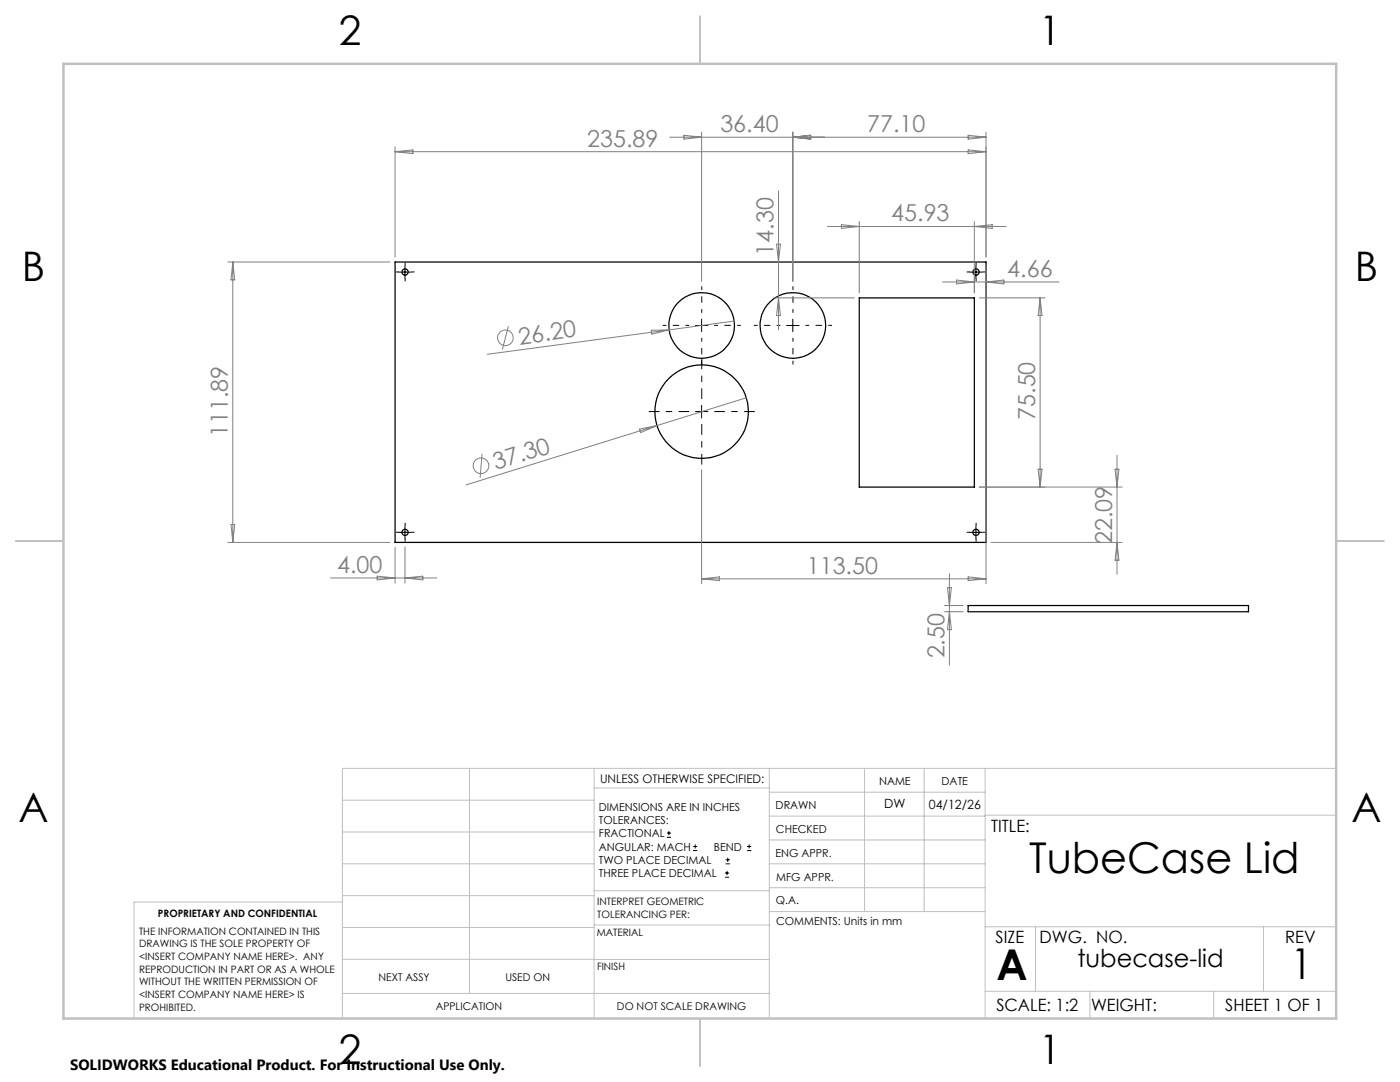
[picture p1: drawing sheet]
<svg xmlns="http://www.w3.org/2000/svg" width="279mm" height="216mm" viewBox="0 0 279 216" stroke-linecap="round" stroke-linejoin="round" font-family="sans-serif">
<g fill="none" stroke="#000" stroke-width=".25">
<path d="M78.8 52.3h118v55.9h-118zM171.5 59.4h23v37.8h-23zM193.2 120.8h56v1.3h-56z"/>
<circle cx="80.8" cy="54.3" r=".62"/>
<circle cx="194.8" cy="54.3" r=".62"/>
<circle cx="140" cy="65" r="6.6"/>
<circle cx="158.2" cy="65" r="6.6"/>
<circle cx="140" cy="82.2" r="9.3"/>
<circle cx="80.9" cy="106.2" r=".63"/>
<circle cx="194.8" cy="106.2" r=".63"/>
</g>
<g fill="none" stroke="#808080" stroke-width=".2">
<path d="M78.8 29.3v22M78.8 30.3h118M78.8 30.3l3.6-.4v.8zM133.7 27.4h63.1M136.5 27l3.5 .4-3.5 .4zM140 26.4v29.7M155.4 38.1v27.7M158.2 26.4v29.7M158.2 27.4l3.6-.4v.8zM193.2 27l3.6 .4-3.6 .4zM193.2 29.9l3.6 .4-3.6 .4zM196.8 26.4v24.9"/>
<path d="M45.5 52.3h32.3M46.5 52.3v55.9M46.5 52.3l.3 3.5h-.7zM154.4 59.4h16.1M155 48.7h.8l-.4 3.6zM155.4 59.4l.4 3.6h-.8zM165.1 45.2h35.7M167.9 44.8l3.6 .4-3.6 .4zM171.5 44.2v14.2M188.1 56.3h23.2M190.9 55.9l3.6 .4-3.6 .4zM194.5 44.2v14.2"/>
<path d="M194.5 45.2l3.5-.4v.8zM195.4 59.4h13.2M196.8 53.3v63.2M196.8 56.3l3.5-.4v.8zM207.6 59.4v37.8M207.6 59.4l.4 3.6h-.8zM101.5 65.1l-1.2 4.6M130 65.9l3.5-.1-3.4 .9zM146.5 64.1l-49.2 6.6M148.9 79.4l-55.9 17.4M96.2 90.6l-.4 4.7M127.6 85.6l3.5-.7-3.3 1.4z"/>
<path d="M140 93.7v22.8M195.4 97.2h28.5M207.2 93.6h.8l-.4 3.6zM222.5 93.6h.8l-.4 3.6zM222.9 90.8v23.8M45.5 108.2h32.3M46.1 104.7h.7l-.3 3.5zM66 115.3h21.2M75.3 115l3.5 .3-3.5 .4zM78.8 109.2v7.1M80.8 109.1v7.2M80.8 115.3l3.6-.3v.7z"/>
<path d="M140 115.5h56.8M140 115.5l3.6-.4v.8zM189.1 117.3h.8l-.4 3.5zM189.5 114.5v18.2M193.2 115.1l3.6 .4-3.6 .4zM197.8 108.2h26.1M222.9 108.2l.4 3.6h-.8zM188.5 120.8h3.7M188.5 122.1h3.7M189.5 122.1l.4 3.5h-.8z"/>
<circle cx="100.9" cy="67.4" r="1.56"/>
<circle cx="96" cy="92.9" r="1.56"/>
</g>
<g fill="none" stroke="#000" stroke-width=".2">
<path d="M79.6 54.3h2.5M80.8 53v2.5M193.5 54.3h2.5M194.8 53v2.5M138.8 64.9h2.5M140 63.7v2.5M157 64.9h2.5M158.2 63.7v2.5M138.8 82.1h2.5M140 80.9v2.5M79.6 106.2h2.5M80.8 105v2.5"/>
<path d="M193.5 106.2h2.5M194.8 105v2.5M133.1 167.1h.8M133.1 166.2h.8M133.5 165.8v.9M138.3 169.7h.8M138.3 168.9h.8M138.7 168.5v.8M144.7 175h.8M144.7 174.2h.8M144.8 172.4h.9M144.8 171.6h.9"/>
<path d="M145.1 173.8v.8M145.2 171.1v.9M149.1 169.7h.8M149.1 168.9h.8M149.5 168.5v.8"/>
</g>
<g fill="none" stroke="#000" stroke-width=".2" stroke-dasharray="15.2 1.3 1.3 1.3" stroke-linecap="butt">
<path d="M79.6 54.3h-.6M80.9 53v-.6M80.9 55.5v.6M82.1 54.3h.6M193.5 54.3h-.6M194.8 53v-.6M194.8 55.5v.6M196 54.3h.7M79.6 106.2h-.6M80.9 105v-.7M80.9 107.5v.6M82.1 106.2h.6"/>
<path d="M193.5 106.2h-.6M194.8 105v-.7M194.8 107.5v.6M196 106.2h.7"/>
</g>
<path d="M140 79.6v-8.1M137.5 82.1h-8M140 84.6v8.1M142.5 82.1h8.1" fill="none" stroke="#000" stroke-width=".2" stroke-dasharray="15.2 1.3 1.3 1.3" stroke-dashoffset="13.1" stroke-linecap="butt"/>
<path d="M137.5 64.9h-5.3M140 62.4v-5.3M140 67.4v5.3M142.5 64.9h5.3M155.7 64.9h-5.3M158.2 62.4v-5.3M158.2 67.4v5.3M160.7 64.9h5.3" fill="none" stroke="#000" stroke-width=".2" stroke-dasharray="15.2 1.3 1.3 1.3" stroke-dashoffset="14.5" stroke-linecap="butt"/>
<g fill="none" stroke="#c0c0c0" stroke-width=".2">
<path d="M68.3 159.7h50.3M93.7 153.3v44.9M118.6 153.3v49.9M118.6 157.2h34.9M153.5 153.3v49.9M153.5 158.1h43.1M172.5 153.3v28.6M184.4 153.3v28.6M196.6 153.3v49.9M266.7 153.3h-198.4v49.9M68.3 178.7h50.3M68.3 172.4h50.3"/>
<path d="M68.3 166h50.3M68.3 180h-41.6v23.2M118.6 177.7h35M153.5 167.6h43.1M153.5 162.8h43.1M153.5 172.4h43.1M153.5 177.1h43.1M196.6 162.7h70.1M68.3 198.2h85.2M68.3 191.4l85.2 .1M68.3 185.1h50.3M118.6 184.6h35"/>
<path d="M153.6 181.9h43M196.6 197.8h70.1M196.6 184.9h70.1M206.7 184.9v12.9M217.5 197.8v5.4M242.2 197.8v5.4M252.2 184.9v12.9"/>
</g>
<path d="M139.7 3.2v9.5M3.1 107.9h9.6M266.7 107.9h9.5M139.7 203.2v9.6" fill="none" stroke="#c0c0c0" stroke-width=".25"/>
<path d="M12.7 12.7h254v190.5h-254z" fill="none" stroke="#c0c0c0" stroke-width=".5"/>
<g font-size="8.5">
<text x="205.4" y="174.2">TubeCase Lid</text>
<text x="198.9" y="195.5">A</text>
<text x="257.6" y="195.4">1</text>
</g>
<g font-size="8.1">
<text x="67.6" y="8.9">2</text>
<text x="207.3" y="8.9">1</text>
<text x="4.4" y="56.2">B</text>
<text x="270.4" y="56.2">B</text>
<text x="3.7" y="164.1">A</text>
<text x="269.7" y="164.1">A</text>
<text x="67.6" y="212.4">2</text>
<text x="207.3" y="212.4">1</text>
</g>
<text font-size="4.9" x="215" y="193">tubecase-lid</text>
<g font-size="4.7" fill="#808080">
<text x="117.2" y="29.2">235.89</text>
<text x="143.8" y="26.3">36.40</text>
<text x="173.1" y="26.3">77.10</text>
<text x="177.9" y="44.2">45.93</text>
<text x="154.4" y="51" transform="rotate(-90 154.4 51)">14.30</text>
<text x="201" y="55.2">4.66</text>
<text x="103.6" y="68.7" transform="rotate(-8 103.6 68.7)">26.20</text>
<text x="206.6" y="83.8" transform="rotate(-90 206.6 83.8)">75.50</text>
<text x="45.5" y="87.2" transform="rotate(-90 45.5 87.2)">111.89</text>
<text x="99" y="93.8" transform="rotate(-17 99 93.8)">37.30</text>
<text x="221.9" y="108.6" transform="rotate(-90 221.9 108.6)">22.09</text>
<text x="67.3" y="114.3">4.00</text>
<text x="161" y="114.5">113.50</text>
<text x="188.5" y="131.4" transform="rotate(-90 188.5 131.4)">2.50</text>
</g>
<g font-size="3.4">
<text x="197.8" y="166">TITLE:</text>
<text x="198.7" y="188.1">SIZE</text>
<text x="207.5" y="188.1">DWG. NO.</text>
<text x="256.5" y="188.2">REV</text>
<text x="198.8" y="201.7">SCALE: 1:2</text>
<text x="217.7" y="201.8">WEIGHT:</text>
<text x="244.5" y="201.7">SHEET 1 OF 1</text>
</g>
<text font-size="3" x="14" y="213.5">SOLIDWORKS Educational Product. For Instructional Use Only.</text>
<g font-size="2.5">
<text x="176.5" y="161.3">DW</text>
<text x="185.4" y="161.4">04/12/26</text>
</g>
<text font-size="2.4" x="119.8" y="156.2">UNLESS OTHERWISE SPECIFIED:</text>
<g font-size="2.2">
<text x="119.5" y="161.8">DIMENSIONS ARE IN INCHES</text>
<text x="154.8" y="161.4">DRAWN</text>
<text x="175.4" y="156.6">NAME</text>
<text x="187.9" y="156.7">DATE</text>
<text x="119.5" y="164.4">TOLERANCES:</text>
<text x="119.5" y="167.1">FRACTIONAL</text>
<text x="154.9" y="166.3">CHECKED</text>
<text x="119.5" y="169.7">ANGULAR: MACH</text>
<text x="119.5" y="172.4">TWO PLACE DECIMAL</text>
<text x="142.5" y="169.7">BEND</text>
<text x="154.8" y="170.9">ENG APPR.</text>
<text x="119.5" y="175">THREE PLACE DECIMAL</text>
<text x="154.9" y="175.7">MFG APPR.</text>
<text x="154.9" y="180.4">Q.A.</text>
<text x="154.9" y="184.6">COMMENTS: Units in mm</text>
</g>
<g font-size="2.1">
<text x="75.5" y="195.7">NEXT ASSY</text>
<text x="100.9" y="195.7">USED ON</text>
<text x="86.9" y="201.5">APPLICATION</text>
<text x="123.1" y="201.6">DO NOT SCALE DRAWING</text>
</g>
<g font-size="2">
<text x="31.5" y="182.9">PROPRIETARY AND CONFIDENTIAL</text>
<text x="119.2" y="180.6">INTERPRET GEOMETRIC</text>
<text x="119.2" y="183.1">TOLERANCING PER:</text>
<text x="27.8" y="186.5">THE INFORMATION CONTAINED IN THIS</text>
<text x="27.8" y="189">DRAWING IS THE SOLE PROPERTY OF</text>
<text x="27.8" y="191.6">&lt;INSERT COMPANY NAME HERE&gt;. ANY</text>
<text x="119.1" y="186.7">MATERIAL</text>
<text x="27.8" y="194.1">REPRODUCTION IN PART OR AS A WHOLE</text>
<text x="27.8" y="196.6">WITHOUT THE WRITTEN PERMISSION OF</text>
<text x="119.1" y="193.5">FINISH</text>
<text x="27.8" y="199.1">&lt;INSERT COMPANY NAME HERE&gt; IS</text>
<text x="27.8" y="201.7">PROHIBITED.</text>
</g>
</svg>
